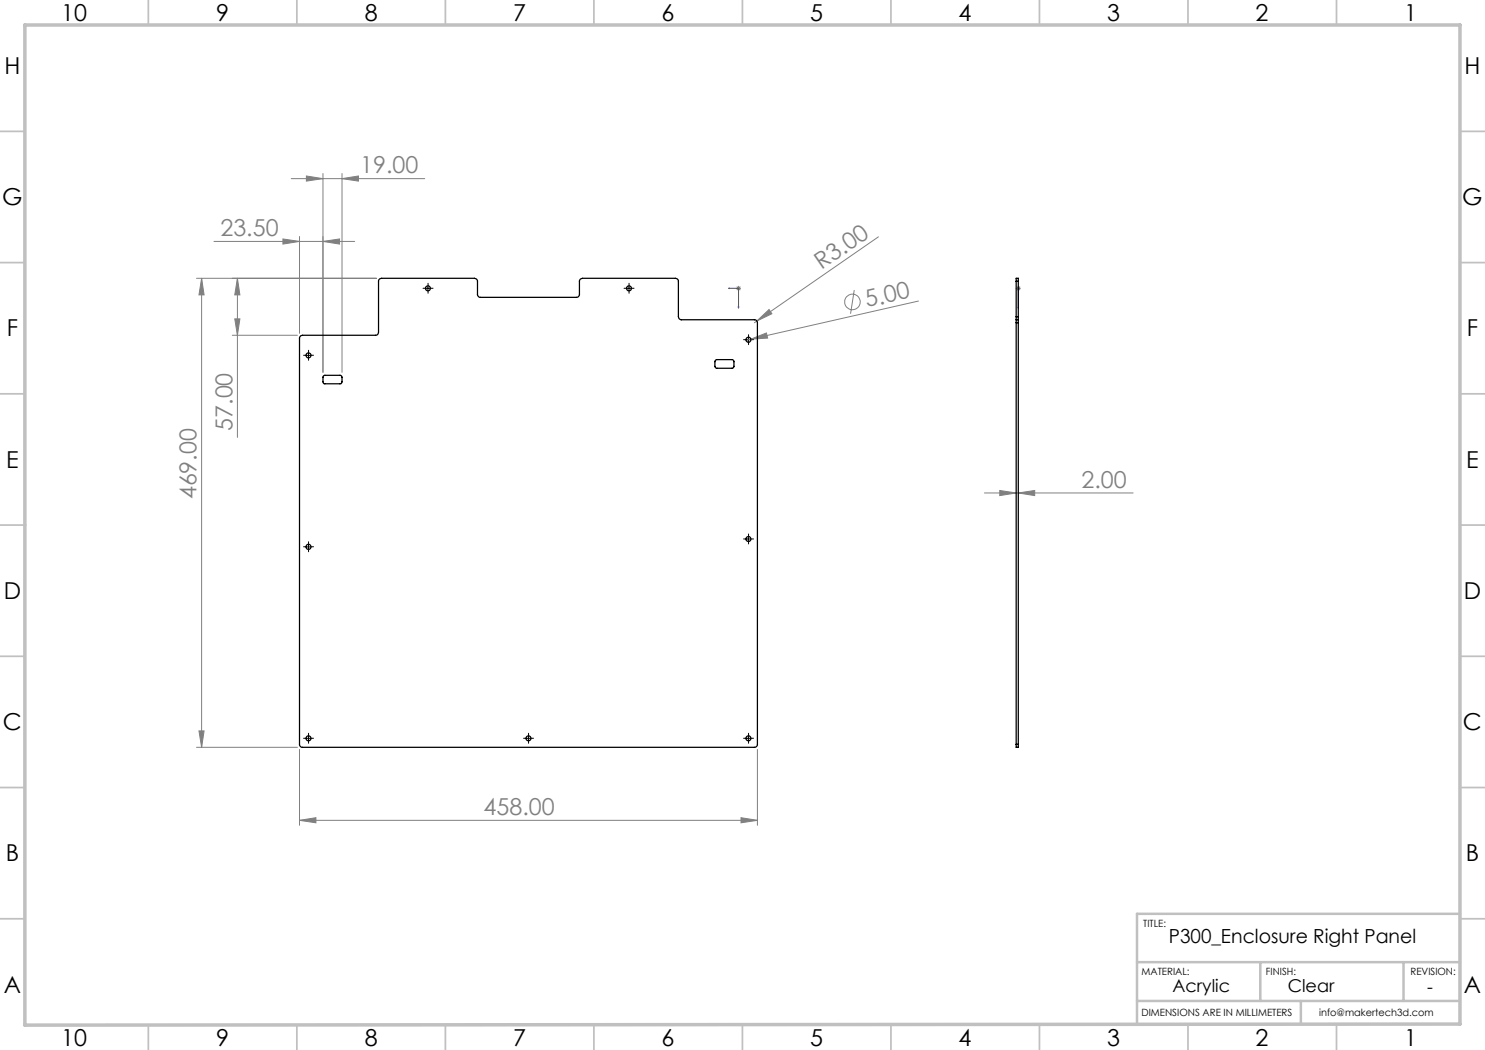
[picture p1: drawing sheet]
<svg xmlns="http://www.w3.org/2000/svg" width="297mm" height="210mm" viewBox="0 0 297 210" stroke-linecap="round" stroke-linejoin="round" font-family="sans-serif">
<g fill="none" stroke="#808080" stroke-width=".2">
<path d="M58.2 35.7h26.7M61.3 35.2l3.3 .5-3.3 .5zM64.6 34.7v39.8M68.4 35.7l3.3-.5v1zM68.4 34.7v39.8M39.3 55.7h36M40.3 55.7l.5 3.3h-1zM40.3 55.7v93.8M42.8 48.3h28.1M47.5 55.7l.5 3.3h-1zM47.5 55.7v31.8M56.6 47.8l3.3 .5-3.3 .5z"/>
<path d="M59.9 47.3v19.4M64.6 48.3l3.3-.5v1zM147.2 57.7h1M147.4 57.3l.7 .7M147.7 57.2v1M148.1 57.3l-.7 .7M170.9 58l-.8 4.8M175.7 47.4l-24.3 16.8M203.1 57.7h1.1M203.3 57.3l.7 .7M203.7 57.2v1M204 57.3l-.7 .7"/>
<path d="M46.5 67.1h13M47 63.8h1l-.5 3.3zM150.2 67.8l3.1-1.2 .2 1zM150.2 67.8l-1 .3M151.4 64.2l2.4-2.3 .6 .9zM151.4 64.2l-.5 .3M183.7 60.2l-33.5 7.6M196.9 98.6h29.7M200 98.1l3.2 .5-3.2 .5zM203.7 98.6l3.2-.5v1zM39.3 149.5h20.2M39.8 146.2h1l-.5 3.3z"/>
<path d="M59.9 149.9v15.2M151.5 149.9v15.2M59.9 164.1l3.3-.6v1.1zM59.9 164.1h91.6M148.2 163.5l3.3 .6-3.3 .5z"/>
<circle cx="170.5" cy="60.4" r="1.56"/>
</g>
<path d="M145.7 57.7l.2-.1zM145.7 57.7h2v3.9M203.7 57.7h.1M203.7 57.7v3.9M147.6 61.4h.1v.2zM203.7 61.6v-.2v.2" fill="none" stroke="#00f" stroke-width=".2"/>
<g fill="none" stroke="#000" stroke-width=".2" stroke-dasharray="15.2 1.3 1.3 1.3">
<path d="M85.1 57.7h-.5M85.6 58.2v.5M85.6 57.2v-.5M86.1 57.7h.5M125.3 57.7h-.5M125.8 58.2v.5M125.8 57.2v-.5M126.3 57.7h.5M61.2 71.1h-.5M61.7 71.6v.5M61.7 70.6v-.5M62.2 71.1h.5"/>
<path d="M149.2 67.9h-.5M149.7 68.4v.5M149.7 67.4v-.5M150.2 67.9h.5M61.2 109.4h-.5M61.7 109.9v.5M61.7 108.9v-.5M62.2 109.4h.5M149.2 107.8h-.5M149.7 108.3v.5M149.7 107.3v-.5M150.2 107.8h.5"/>
<path d="M61.2 147.7h-.5M61.7 148.2v.5M61.7 147.2v-.5M62.2 147.7h.5M105.2 147.7h-.5M105.7 148.2v.5M105.7 147.2v-.5M106.2 147.7h.5M149.2 147.7h-.5M149.7 148.2v.5M149.7 147.2v-.5M150.2 147.7h.5"/>
</g>
<g fill="none" stroke="#000" stroke-width=".2">
<path d="M85.1 57.7h1M85.6 57.2v1M125.3 57.7h1M125.8 57.2v1M61.2 71.1h1M61.7 70.6v1M149.2 67.9h1M149.7 67.4v1.1M61.2 109.4h1M61.7 108.9v1M149.2 107.8h1M149.7 107.3v1"/>
<path d="M61.2 147.7h1M61.7 147.2v1M105.2 147.7h1M105.7 147.2v1M149.2 147.7h1M149.7 147.2v1"/>
</g>
<g fill="none" stroke="#c0c0c0" stroke-width=".35">
<path d="M29.7 0v5M59.4 0v5M89.1 0v5M118.8 0v5M148.5 0v5M178.2 0v5M207.9 0v5M237.6 0v5M267.3 0v5M0 26.3h5M292 26.3h5M0 52.5h5"/>
<path d="M292 52.5h5M0 78.8h5M292 78.8h5M0 105h5M5 105h.1M292 105h.1M292 105h5M0 131.3h5M292 131.3h5M0 157.5h5M292 157.5h5M0 183.8h5"/>
<path d="M292 183.8h5M29.7 205v5M59.4 205v5M89.1 205v5M118.8 205v5M148.5 205h.1M148.5 205v5M178.2 205v5M207.9 205v5M237.6 205v5M267.3 205v5"/>
</g>
<path d="M227.4 192.4h64.6M252.1 192.4v7.8M280.7 192.4v7.8M292 182.8h-64.6v22M227.4 200.2h64.6M260.2 200.2v4.6" fill="none" stroke="#c0c0c0" stroke-width=".5"/>
<path d="M5 5h287v199.8l-287 .2z" fill="none" stroke="#c0c0c0" stroke-width=".7"/>
<g fill="#00f">
<path d="M203.7 61.4v.2z"/>
<path d="M145.7 57.7l.2-.1zM147.6 61.4h.1v.2z"/>
</g>
<g fill="#808080">
<path d="M150.2 67.8l3.1-1.2 .2 1z"/>
<path d="M151.4 64.2l2.4-2.3 .6 .9z"/>
<path d="M59.9 164.1l3.3-.6v1.1zM148.2 163.5l3.3 .6-3.3 .5z"/>
<path d="M61.3 35.2l3.3 .5-3.3 .5zM68.4 35.7l3.3-.5v1z"/>
<path d="M64.6 48.3l3.3-.5v1zM56.6 47.8l3.3 .5-3.3 .5z"/>
<path d="M39.8 146.2h1l-.5 3.3zM40.3 55.7l.5 3.3h-1zM47 63.8h1l-.5 3.3zM47.5 55.7l.5 3.3h-1z"/>
<path d="M200 98.1l3.2 .5-3.2 .5zM203.7 98.6l3.2-.5v1z"/>
</g>
<g fill="none" stroke="#000" stroke-width=".25">
<path d="M203.2 56.3v-.6h.5v.6M203.2 56.3v7.1M203.2 56.3h.5M203.7 56.3v7.1M60.1 67.2l.4-.1h14.6a.6 .6 0 0 0 .6-.6v-10.2a.6 .6 0 0 1 .6-.6h18.6a.6 .6 0 0 1 .6 .6v2.6a.6 .6 0 0 0 .6 .6h19.2a.6 .6 0 0 0 .6-.6v-2.6a.6 .6 0 0 1 .6-.6h18.6a.6 .6 0 0 1 .6 .6v7.1a.6 .6 0 0 0 .6 .6h14.6a.6 .6 0 0 1 .6 .5v84.4a.6 .6 0 0 1-.6 .6h-90.4a.6 .6 0 0 1-.6-.6v-81.4zM64.7 75.2l3.4-.1 .3 .4v1l-.2 .3h-3.4l-.2-.4zM143.1 72.1l.2-.2h3.2l.3 .3v1.1l-.3 .4h-3.2l-.3-.4zM203.2 64v.5M203.2 63.4v.6M203.2 64h.5M203.2 64.5h.5M203.2 64.5v84.4"/>
<path d="M203.2 63.4h.5M203.7 64v.5M203.7 63.4v.6M203.7 64.5v84.4M203.2 148.9v.6h.5v-.6M203.2 148.9h.5"/>
<circle cx="85.6" cy="57.7" r=".5"/>
<circle cx="125.8" cy="57.7" r=".5"/>
<circle cx="61.7" cy="71.1" r=".5"/>
<circle cx="149.7" cy="68" r=".51"/>
<circle cx="61.7" cy="109.4" r=".5"/>
<circle cx="149.7" cy="107.8" r=".5"/>
<circle cx="61.7" cy="147.7" r=".5"/>
<circle cx="105.7" cy="147.7" r=".5"/>
<circle cx="149.7" cy="147.7" r=".5"/>
</g>
<g font-size="4.7">
<text x="12.2" y="4.2">10</text>
<text x="43.2" y="4.2">9</text>
<text x="72.9" y="4.2">8</text>
<text x="102.6" y="4.2">7</text>
<text x="132.3" y="4.2">6</text>
<text x="162" y="4.2">5</text>
<text x="191.7" y="4.2">4</text>
<text x="221.4" y="4.2">3</text>
<text x="251.1" y="4.2">2</text>
<text x="280.8" y="4.2">1</text>
<text x=".9" y="14.8">H</text>
<text x="292.9" y="14.8">H</text>
<text x=".5" y="41">G</text>
<text x="292.4" y="41">G</text>
<text x="1.4" y="67.3">F</text>
<text x="293.4" y="67.3">F</text>
<text x="1.2" y="93.5">E</text>
<text x="293.2" y="93.5">E</text>
<text x=".8" y="119.8">D</text>
<text x="292.8" y="119.8">D</text>
<text x=".6" y="146">C</text>
<text x="292.6" y="146">C</text>
<text x="1.2" y="172.3">B</text>
<text x="293.2" y="172.3">B</text>
<text x=".8" y="198.5">A</text>
<text x="292.8" y="198.5">A</text>
<text x="12.2" y="209.2">10</text>
<text x="43.2" y="209.2">9</text>
<text x="72.9" y="209.2">8</text>
<text x="102.6" y="209.2">7</text>
<text x="132.3" y="209.2">6</text>
<text x="162" y="209.2">5</text>
<text x="191.7" y="209.2">4</text>
<text x="221.4" y="209.2">3</text>
<text x="251.1" y="209.2">2</text>
<text x="280.8" y="209.2">1</text>
</g>
<g font-size="4.7" fill="#808080">
<text x="72" y="34.7">19.00</text>
<text x="44.1" y="47.3">23.50</text>
<text x="164.3" y="54.1" transform="rotate(-35 164.3 54.1)">R3.00</text>
<text x="173.4" y="61.5" transform="rotate(-13 173.4 61.5)">5.00</text>
<text x="46.5" y="86.2" transform="rotate(-90 46.5 86.2)">57.00</text>
<text x="39.3" y="99.9" transform="rotate(-90 39.3 99.9)">469.00</text>
<text x="216.3" y="97.6">2.00</text>
<text x="96.7" y="163">458.00</text>
</g>
<text font-size="3.9" x="233.8" y="188.6">P300_Enclosure Right Panel</text>
<g font-size="3.5">
<text x="234.5" y="198.4">Acrylic</text>
<text x="257.6" y="198.4">Clear</text>
<text x="285.4" y="198.5">-</text>
</g>
<g font-size="2">
<text x="228.7" y="185.4">TITLE:</text>
<text x="228.3" y="195">MATERIAL:</text>
<text x="253.2" y="195">FINISH:</text>
<text x="282.1" y="195">REVISION:</text>
<text x="228.3" y="203.2">DIMENSIONS ARE IN MILLIMETERS</text>
<text x="263.8" y="203.2">info@makertech3d.com</text>
</g>
</svg>
